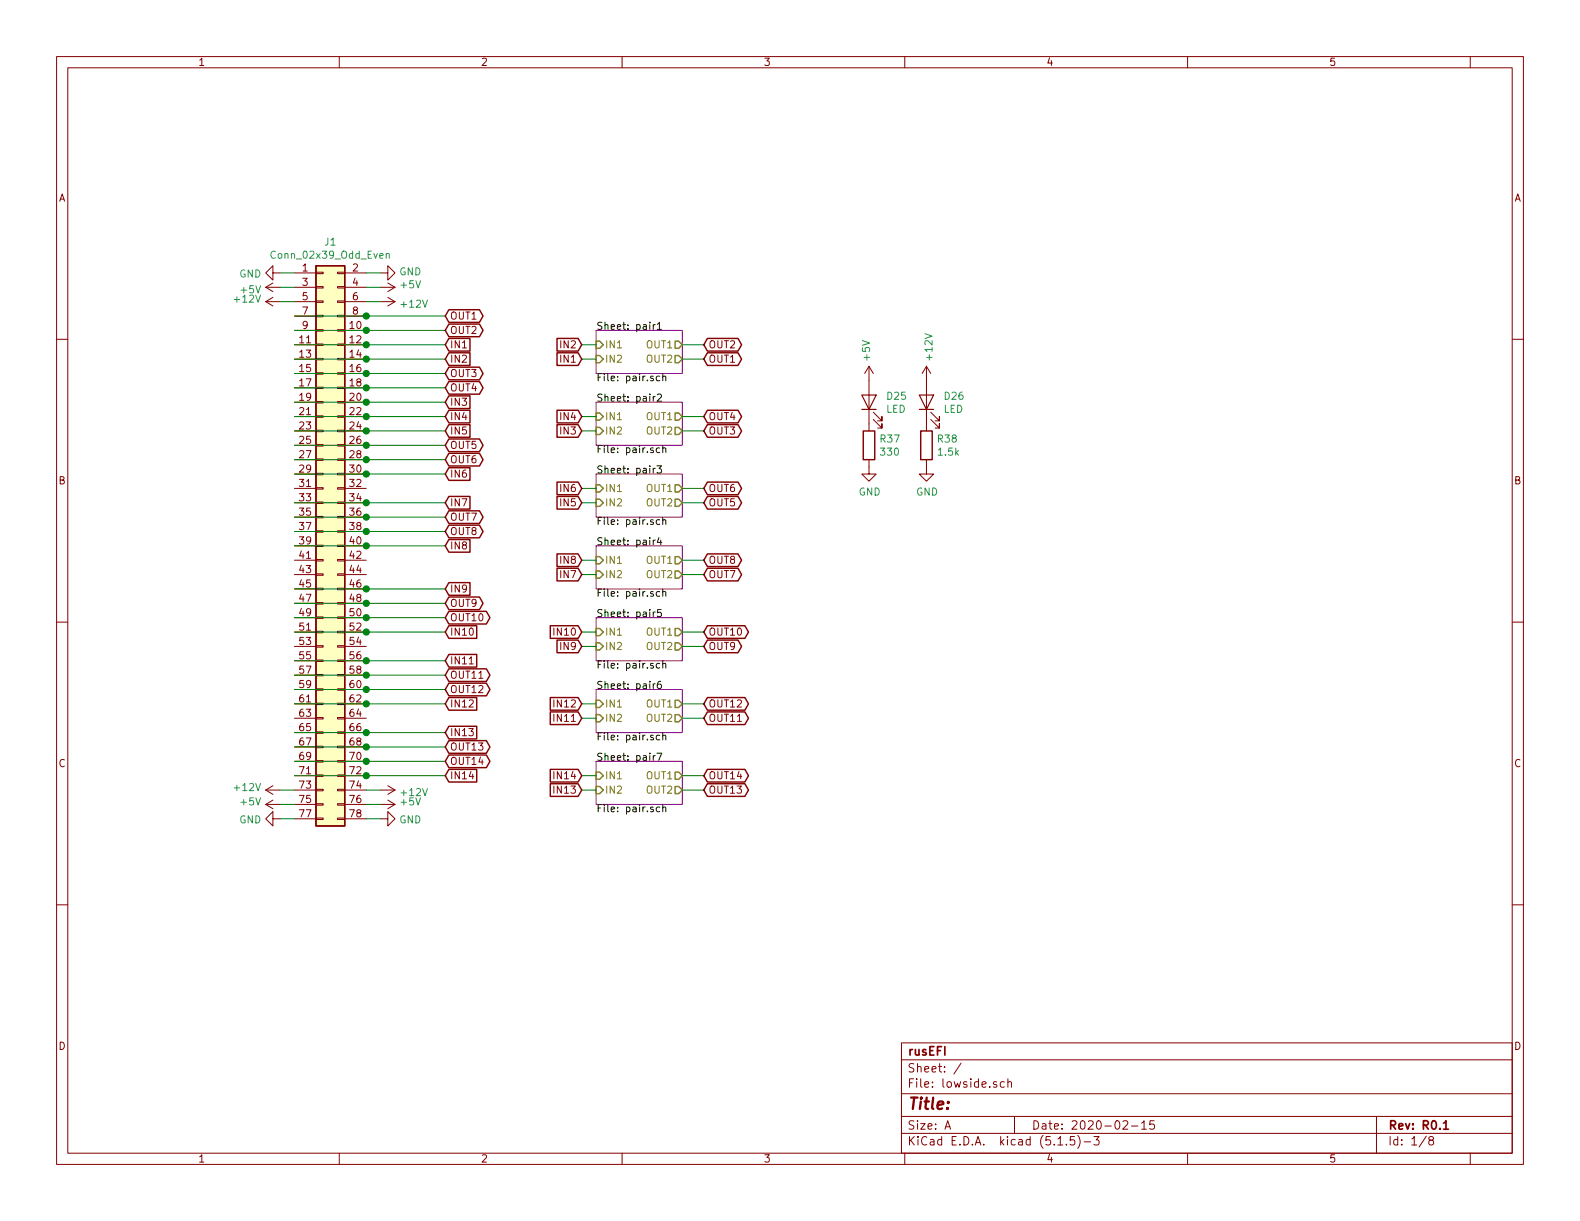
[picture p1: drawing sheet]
EESchema Schematic File Version 4
EELAYER 30 0
EELAYER END
$Descr A 11000 8500
encoding utf-8
Sheet 1 8
Title ""
Date "2020-02-15"
Rev "R0.1"
Comp "rusEFI"
Comment1 ""
Comment2 ""
Comment3 ""
Comment4 ""
$EndDescr
$Comp
L Connector_Generic:Conn_02x39_Odd_Even J1
U 1 1
P 2250 3800
F 0 "J1" H 2300 5917 50  0000 C CNN
F 1 "Conn_02x39_Odd_Even" H 2300 5826 50  0000 C CNN
F 2 "Connector_PinHeader_2.54mm:PinHeader_2x39_P2.54mm_Vertical" H 2250 3800 50  0001 C CNN
F 3 "~" H 2250 3800 50  0001 C CNN
	1    2250 3800
	1    0    0    -1  
$EndComp
$Comp
L power:GND #PWR0101
U 1 1
P 1950 1900
F 0 "#PWR0101" H 1950 1650 50  0001 C CNN
F 1 "GND" V 1955 1772 50  0000 R CNN
F 2 "" H 1950 1900 50  0001 C CNN
F 3 "" H 1950 1900 50  0001 C CNN
	1    1950 1900
	0    1    1    0   
$EndComp
$Comp
L power:GND #PWR0102
U 1 1
P 2650 1900
F 0 "#PWR0102" H 2650 1650 50  0001 C CNN
F 1 "GND" V 2655 1772 50  0000 R CNN
F 2 "" H 2650 1900 50  0001 C CNN
F 3 "" H 2650 1900 50  0001 C CNN
	1    2650 1900
	0    -1   -1   0   
$EndComp
Wire Wire Line
	2550 1900 2650 1900
Wire Wire Line
	2050 1900 1950 1900
$Comp
L power:GND #PWR0103
U 1 1
P 1950 5700
F 0 "#PWR0103" H 1950 5450 50  0001 C CNN
F 1 "GND" V 1955 5572 50  0000 R CNN
F 2 "" H 1950 5700 50  0001 C CNN
F 3 "" H 1950 5700 50  0001 C CNN
	1    1950 5700
	0    1    1    0   
$EndComp
Wire Wire Line
	2050 5700 1950 5700
$Comp
L power:GND #PWR0104
U 1 1
P 2650 5700
F 0 "#PWR0104" H 2650 5450 50  0001 C CNN
F 1 "GND" V 2655 5572 50  0000 R CNN
F 2 "" H 2650 5700 50  0001 C CNN
F 3 "" H 2650 5700 50  0001 C CNN
	1    2650 5700
	0    -1   1    0   
$EndComp
Wire Wire Line
	2550 5700 2650 5700
$Comp
L power:+5V #PWR0105
U 1 1
P 1950 5600
F 0 "#PWR0105" H 1950 5450 50  0001 C CNN
F 1 "+5V" V 1965 5728 50  0000 L CNN
F 2 "" H 1950 5600 50  0001 C CNN
F 3 "" H 1950 5600 50  0001 C CNN
	1    1950 5600
	0    -1   -1   0   
$EndComp
Wire Wire Line
	1950 5600 2050 5600
$Comp
L power:+5V #PWR0106
U 1 1
P 2650 5600
F 0 "#PWR0106" H 2650 5450 50  0001 C CNN
F 1 "+5V" V 2665 5728 50  0000 L CNN
F 2 "" H 2650 5600 50  0001 C CNN
F 3 "" H 2650 5600 50  0001 C CNN
	1    2650 5600
	0    1    -1   0   
$EndComp
Wire Wire Line
	2650 5600 2550 5600
$Comp
L power:+5V #PWR0107
U 1 1
P 2650 2000
F 0 "#PWR0107" H 2650 1850 50  0001 C CNN
F 1 "+5V" V 2665 2128 50  0000 L CNN
F 2 "" H 2650 2000 50  0001 C CNN
F 3 "" H 2650 2000 50  0001 C CNN
	1    2650 2000
	0    1    -1   0   
$EndComp
Wire Wire Line
	2650 2000 2550 2000
$Comp
L power:+5V #PWR0108
U 1 1
P 1950 2000
F 0 "#PWR0108" H 1950 1850 50  0001 C CNN
F 1 "+5V" V 1965 2128 50  0000 L CNN
F 2 "" H 1950 2000 50  0001 C CNN
F 3 "" H 1950 2000 50  0001 C CNN
	1    1950 2000
	0    -1   1    0   
$EndComp
Wire Wire Line
	1950 2000 2050 2000
$Comp
L power:+12V #PWR0109
U 1 1
P 1950 2100
F 0 "#PWR0109" H 1950 1950 50  0001 C CNN
F 1 "+12V" V 1965 2228 50  0000 L CNN
F 2 "" H 1950 2100 50  0001 C CNN
F 3 "" H 1950 2100 50  0001 C CNN
	1    1950 2100
	0    -1   -1   0   
$EndComp
Wire Wire Line
	1950 2100 2050 2100
$Comp
L power:+12V #PWR0110
U 1 1
P 2650 2100
F 0 "#PWR0110" H 2650 1950 50  0001 C CNN
F 1 "+12V" V 2665 2228 50  0000 L CNN
F 2 "" H 2650 2100 50  0001 C CNN
F 3 "" H 2650 2100 50  0001 C CNN
	1    2650 2100
	0    1    1    0   
$EndComp
Wire Wire Line
	2650 2100 2550 2100
$Comp
L power:+12V #PWR0111
U 1 1
P 2650 5500
F 0 "#PWR0111" H 2650 5350 50  0001 C CNN
F 1 "+12V" V 2665 5628 50  0000 L CNN
F 2 "" H 2650 5500 50  0001 C CNN
F 3 "" H 2650 5500 50  0001 C CNN
	1    2650 5500
	0    1    1    0   
$EndComp
Wire Wire Line
	2650 5500 2550 5500
$Comp
L power:+12V #PWR0112
U 1 1
P 1950 5500
F 0 "#PWR0112" H 1950 5350 50  0001 C CNN
F 1 "+12V" V 1965 5628 50  0000 L CNN
F 2 "" H 1950 5500 50  0001 C CNN
F 3 "" H 1950 5500 50  0001 C CNN
	1    1950 5500
	0    -1   -1   0   
$EndComp
Wire Wire Line
	1950 5500 2050 5500
$Sheet
S 4150 2300 600  300 
U 5E28F6C5
F0 "pair1" 50
F1 "pair.sch" 50
F2 "IN1" I L 4150 2400 50 
F3 "IN2" I L 4150 2500 50 
F4 "OUT1" O R 4750 2400 50 
F5 "OUT2" O R 4750 2500 50 
$EndSheet
$Sheet
S 4150 2800 600  300 
U 5E29F23D
F0 "pair2" 50
F1 "pair.sch" 50
F2 "IN1" I L 4150 2900 50 
F3 "IN2" I L 4150 3000 50 
F4 "OUT1" O R 4750 2900 50 
F5 "OUT2" O R 4750 3000 50 
$EndSheet
$Sheet
S 4150 3300 600  300 
U 5E29F7FD
F0 "pair3" 50
F1 "pair.sch" 50
F2 "IN1" I L 4150 3400 50 
F3 "IN2" I L 4150 3500 50 
F4 "OUT1" O R 4750 3400 50 
F5 "OUT2" O R 4750 3500 50 
$EndSheet
$Sheet
S 4150 3800 600  300 
U 5E29F803
F0 "pair4" 50
F1 "pair.sch" 50
F2 "IN1" I L 4150 3900 50 
F3 "IN2" I L 4150 4000 50 
F4 "OUT1" O R 4750 3900 50 
F5 "OUT2" O R 4750 4000 50 
$EndSheet
Text GLabel 3100 2200 2    50   BiDi ~ 0
OUT1
Wire Wire Line
	3100 2200 2550 2200
Text GLabel 3100 2300 2    50   BiDi ~ 0
OUT2
Text GLabel 3100 2600 2    50   BiDi ~ 0
OUT3
Text GLabel 3100 2700 2    50   BiDi ~ 0
OUT4
Text GLabel 3100 3100 2    50   BiDi ~ 0
OUT5
Text GLabel 3100 3200 2    50   BiDi ~ 0
OUT6
Text GLabel 3100 3600 2    50   BiDi ~ 0
OUT7
Text GLabel 3100 3700 2    50   BiDi ~ 0
OUT8
Wire Wire Line
	3100 2300 2550 2300
Wire Wire Line
	2550 2300 2050 2300
Connection ~ 2550 2300
Wire Wire Line
	2050 2200 2550 2200
Connection ~ 2550 2200
Text GLabel 4900 2500 2    50   BiDi ~ 0
OUT1
Text GLabel 4900 2400 2    50   BiDi ~ 0
OUT2
Wire Wire Line
	4900 2400 4750 2400
Wire Wire Line
	4750 2500 4900 2500
Wire Wire Line
	3100 2600 2550 2600
Wire Wire Line
	2550 2600 2050 2600
Connection ~ 2550 2600
Wire Wire Line
	3100 2700 2550 2700
Wire Wire Line
	2550 2700 2050 2700
Connection ~ 2550 2700
Text GLabel 4900 3000 2    50   BiDi ~ 0
OUT3
Text GLabel 4900 2900 2    50   BiDi ~ 0
OUT4
Wire Wire Line
	4900 2900 4750 2900
Wire Wire Line
	4900 3000 4750 3000
Wire Wire Line
	3100 3100 2550 3100
Wire Wire Line
	2050 3100 2550 3100
Connection ~ 2550 3100
Wire Wire Line
	2050 3200 2550 3200
Wire Wire Line
	2550 3200 3100 3200
Connection ~ 2550 3200
Text GLabel 4900 3500 2    50   BiDi ~ 0
OUT5
Text GLabel 4900 3400 2    50   BiDi ~ 0
OUT6
Wire Wire Line
	4900 3400 4750 3400
Wire Wire Line
	4750 3500 4900 3500
Wire Wire Line
	3100 3600 2550 3600
Wire Wire Line
	2050 3600 2550 3600
Connection ~ 2550 3600
Wire Wire Line
	2050 3700 2550 3700
Wire Wire Line
	2550 3700 3100 3700
Connection ~ 2550 3700
Text GLabel 4900 4000 2    50   BiDi ~ 0
OUT7
Text GLabel 4900 3900 2    50   BiDi ~ 0
OUT8
Wire Wire Line
	4900 3900 4750 3900
Wire Wire Line
	4750 4000 4900 4000
$Sheet
S 4150 4300 600  300 
U 5E2D1A09
F0 "pair5" 50
F1 "pair.sch" 50
F2 "IN1" I L 4150 4400 50 
F3 "IN2" I L 4150 4500 50 
F4 "OUT1" O R 4750 4400 50 
F5 "OUT2" O R 4750 4500 50 
$EndSheet
$Sheet
S 4150 4800 600  300 
U 5E2D1A0F
F0 "pair6" 50
F1 "pair.sch" 50
F2 "IN1" I L 4150 4900 50 
F3 "IN2" I L 4150 5000 50 
F4 "OUT1" O R 4750 4900 50 
F5 "OUT2" O R 4750 5000 50 
$EndSheet
Text GLabel 4900 4500 2    50   BiDi ~ 0
OUT9
Text GLabel 4900 4400 2    50   BiDi ~ 0
OUT10
Text GLabel 4900 5000 2    50   BiDi ~ 0
OUT11
Text GLabel 4900 4900 2    50   BiDi ~ 0
OUT12
Wire Wire Line
	4900 5000 4750 5000
Wire Wire Line
	4750 4900 4900 4900
Wire Wire Line
	4900 4500 4750 4500
Wire Wire Line
	4750 4400 4900 4400
Text GLabel 3100 4200 2    50   BiDi ~ 0
OUT9
Text GLabel 3100 4300 2    50   BiDi ~ 0
OUT10
Text GLabel 3100 4700 2    50   BiDi ~ 0
OUT11
Text GLabel 3100 4800 2    50   BiDi ~ 0
OUT12
Wire Wire Line
	3100 4200 2550 4200
Wire Wire Line
	2550 4300 3100 4300
Wire Wire Line
	2550 4200 2050 4200
Connection ~ 2550 4200
Wire Wire Line
	2050 4300 2550 4300
Connection ~ 2550 4300
Wire Wire Line
	3100 4700 2550 4700
Wire Wire Line
	2550 4700 2050 4700
Connection ~ 2550 4700
Wire Wire Line
	2050 4800 2550 4800
Wire Wire Line
	2550 4800 3100 4800
Connection ~ 2550 4800
Text GLabel 3100 2400 2    50   Input ~ 0
IN1
Text GLabel 3100 2500 2    50   Input ~ 0
IN2
Text GLabel 3100 2800 2    50   Input ~ 0
IN3
Text GLabel 3100 2900 2    50   Input ~ 0
IN4
Wire Wire Line
	3100 2400 2550 2400
Wire Wire Line
	2550 2500 3100 2500
Wire Wire Line
	3100 2800 2550 2800
Wire Wire Line
	2550 2900 3100 2900
Text GLabel 4050 2500 0    50   Input ~ 0
IN1
Text GLabel 4050 2400 0    50   Input ~ 0
IN2
Wire Wire Line
	4050 2400 4150 2400
Wire Wire Line
	4150 2500 4050 2500
Text GLabel 4050 3000 0    50   Input ~ 0
IN3
Text GLabel 4050 2900 0    50   Input ~ 0
IN4
Wire Wire Line
	4050 2900 4150 2900
Wire Wire Line
	4150 3000 4050 3000
Text GLabel 3100 3000 2    50   Input ~ 0
IN5
Text GLabel 3100 3300 2    50   Input ~ 0
IN6
Wire Wire Line
	3100 3300 2550 3300
Wire Wire Line
	3100 3000 2550 3000
Text GLabel 4050 3500 0    50   Input ~ 0
IN5
Text GLabel 4050 3400 0    50   Input ~ 0
IN6
Wire Wire Line
	4050 3400 4150 3400
Wire Wire Line
	4150 3500 4050 3500
Text GLabel 3100 3500 2    50   Input ~ 0
IN7
Text GLabel 3100 3800 2    50   Input ~ 0
IN8
Text GLabel 3100 4100 2    50   Input ~ 0
IN9
Text GLabel 3100 4400 2    50   Input ~ 0
IN10
Text GLabel 3100 4600 2    50   Input ~ 0
IN11
Text GLabel 3100 4900 2    50   Input ~ 0
IN12
Wire Wire Line
	3100 3800 2550 3800
Wire Wire Line
	2550 3500 3100 3500
Wire Wire Line
	3100 4100 2550 4100
Wire Wire Line
	2550 4600 3100 4600
Wire Wire Line
	2550 4900 3100 4900
Text GLabel 4050 5000 0    50   Input ~ 0
IN11
Wire Wire Line
	4050 5000 4150 5000
Wire Wire Line
	4150 4900 4050 4900
Wire Wire Line
	4150 4500 4050 4500
Wire Wire Line
	4050 4400 4150 4400
Wire Wire Line
	4050 4000 4150 4000
Wire Wire Line
	4050 3900 4150 3900
Text GLabel 4050 4500 0    50   Input ~ 0
IN9
Text GLabel 4050 4400 0    50   Input ~ 0
IN10
Text GLabel 4050 3900 0    50   Input ~ 0
IN8
Text GLabel 4050 4000 0    50   Input ~ 0
IN7
Text GLabel 4050 4900 0    50   Input ~ 0
IN12
Wire Wire Line
	3100 4400 2550 4400
$Comp
L power:+5V #PWR0173
U 1 1
P 6050 2650
F 0 "#PWR0173" H 6050 2500 50  0001 C CNN
F 1 "+5V" V 6065 2778 50  0000 L CNN
F 2 "" H 6050 2650 50  0001 C CNN
F 3 "" H 6050 2650 50  0001 C CNN
	1    6050 2650
	-1   0    0    -1  
$EndComp
$Comp
L power:+12V #PWR0174
U 1 1
P 6450 2650
F 0 "#PWR0174" H 6450 2500 50  0001 C CNN
F 1 "+12V" V 6465 2778 50  0000 L CNN
F 2 "" H 6450 2650 50  0001 C CNN
F 3 "" H 6450 2650 50  0001 C CNN
	1    6450 2650
	1    0    0    -1  
$EndComp
$Comp
L Device:LED D25
U 1 1
P 6050 2800
F 0 "D25" V 6089 2683 50  0000 R CNN
F 1 "LED" V 5998 2683 50  0000 R CNN
F 2 "LED_SMD:LED_0603_1608Metric" H 6050 2800 50  0001 C CNN
F 3 "~" H 6050 2800 50  0001 C CNN
F 4 "DIALIGHT,598-8010-107F" H 6050 2800 50  0001 C CNN "MFG,MFG#"
F 5 "DIGI,350-2029-1-ND" H 6050 2800 50  0001 C CNN "Vend1,Vend1#"
	1    6050 2800
	0    -1   -1   0   
$EndComp
$Comp
L Device:R R37
U 1 1
P 6050 3100
F 0 "R37" H 6120 3146 50  0000 L CNN
F 1 "330" H 6120 3055 50  0000 L CNN
F 2 "Resistor_SMD:R_0603_1608Metric" V 5980 3100 50  0001 C CNN
F 3 "~" H 6050 3100 50  0001 C CNN
F 4 "YAGEO,RC0603FR-07330RL" H 6050 3100 50  0001 C CNN "MFG,MFG#"
F 5 "DIGI,311-330HRCT-ND" H 6050 3100 50  0001 C CNN "Vend1,Vend1#"
	1    6050 3100
	1    0    0    -1  
$EndComp
$Comp
L power:GND #PWR0175
U 1 1
P 6050 3250
F 0 "#PWR0175" H 6050 3000 50  0001 C CNN
F 1 "GND" H 6055 3077 50  0000 C CNN
F 2 "" H 6050 3250 50  0001 C CNN
F 3 "" H 6050 3250 50  0001 C CNN
	1    6050 3250
	1    0    0    -1  
$EndComp
$Comp
L Device:LED D26
U 1 1
P 6450 2800
F 0 "D26" V 6489 2683 50  0000 R CNN
F 1 "LED" V 6398 2683 50  0000 R CNN
F 2 "LED_SMD:LED_0603_1608Metric" H 6450 2800 50  0001 C CNN
F 3 "~" H 6450 2800 50  0001 C CNN
F 4 "DIALIGHT,598-8010-107F" H 6450 2800 50  0001 C CNN "MFG,MFG#"
F 5 "DIGI,350-2029-1-ND" H 6450 2800 50  0001 C CNN "Vend1,Vend1#"
	1    6450 2800
	0    -1   -1   0   
$EndComp
$Comp
L Device:R R38
U 1 1
P 6450 3100
F 0 "R38" H 6520 3146 50  0000 L CNN
F 1 "1.5k" H 6520 3055 50  0000 L CNN
F 2 "Resistor_SMD:R_0603_1608Metric" V 6380 3100 50  0001 C CNN
F 3 "~" H 6450 3100 50  0001 C CNN
F 4 "YAGEO,RC0603JR-071K5L" H 6450 3100 50  0001 C CNN "MFG,MFG#"
F 5 "DIGI,311-1.5KGRCT-ND" H 6450 3100 50  0001 C CNN "Vend1,Vend1#"
	1    6450 3100
	1    0    0    -1  
$EndComp
$Comp
L power:GND #PWR0176
U 1 1
P 6450 3250
F 0 "#PWR0176" H 6450 3000 50  0001 C CNN
F 1 "GND" H 6455 3077 50  0000 C CNN
F 2 "" H 6450 3250 50  0001 C CNN
F 3 "" H 6450 3250 50  0001 C CNN
	1    6450 3250
	1    0    0    -1  
$EndComp
$Sheet
S 4150 5300 600  300 
U 5E2B6330
F0 "pair7" 50
F1 "pair.sch" 50
F2 "IN1" I L 4150 5400 50 
F3 "IN2" I L 4150 5500 50 
F4 "OUT1" O R 4750 5400 50 
F5 "OUT2" O R 4750 5500 50 
$EndSheet
Text GLabel 4900 5500 2    50   BiDi ~ 0
OUT13
Text GLabel 4900 5400 2    50   BiDi ~ 0
OUT14
Wire Wire Line
	4900 5500 4750 5500
Wire Wire Line
	4750 5400 4900 5400
Text GLabel 4050 5500 0    50   Input ~ 0
IN13
Wire Wire Line
	4050 5500 4150 5500
Wire Wire Line
	4150 5400 4050 5400
Text GLabel 4050 5400 0    50   Input ~ 0
IN14
Text GLabel 3100 5400 2    50   Input ~ 0
IN14
Text GLabel 3100 5100 2    50   Input ~ 0
IN13
Text GLabel 3100 5300 2    50   BiDi ~ 0
OUT14
Text GLabel 3100 5200 2    50   BiDi ~ 0
OUT13
Wire Wire Line
	3100 5200 2550 5200
Wire Wire Line
	3100 5300 2550 5300
Wire Wire Line
	2550 5300 2050 5300
Connection ~ 2550 5300
Wire Wire Line
	2050 5200 2550 5200
Connection ~ 2550 5200
Wire Wire Line
	3100 5100 2550 5100
Wire Wire Line
	3100 5400 2550 5400
Wire Wire Line
	2050 2400 2550 2400
Connection ~ 2550 2400
Wire Wire Line
	2550 2500 2050 2500
Connection ~ 2550 2500
Wire Wire Line
	2050 2800 2550 2800
Connection ~ 2550 2800
Wire Wire Line
	2550 2900 2050 2900
Connection ~ 2550 2900
Wire Wire Line
	2050 3000 2550 3000
Connection ~ 2550 3000
Wire Wire Line
	2050 3300 2550 3300
Connection ~ 2550 3300
Wire Wire Line
	2050 3500 2550 3500
Connection ~ 2550 3500
Wire Wire Line
	2050 3800 2550 3800
Connection ~ 2550 3800
Wire Wire Line
	2050 4100 2550 4100
Connection ~ 2550 4100
Wire Wire Line
	2550 4400 2050 4400
Connection ~ 2550 4400
Wire Wire Line
	2550 4600 2050 4600
Connection ~ 2550 4600
Wire Wire Line
	2550 4900 2050 4900
Connection ~ 2550 4900
Wire Wire Line
	2550 5100 2050 5100
Connection ~ 2550 5100
Wire Wire Line
	2550 5400 2050 5400
Connection ~ 2550 5400
$EndSCHEMATC
